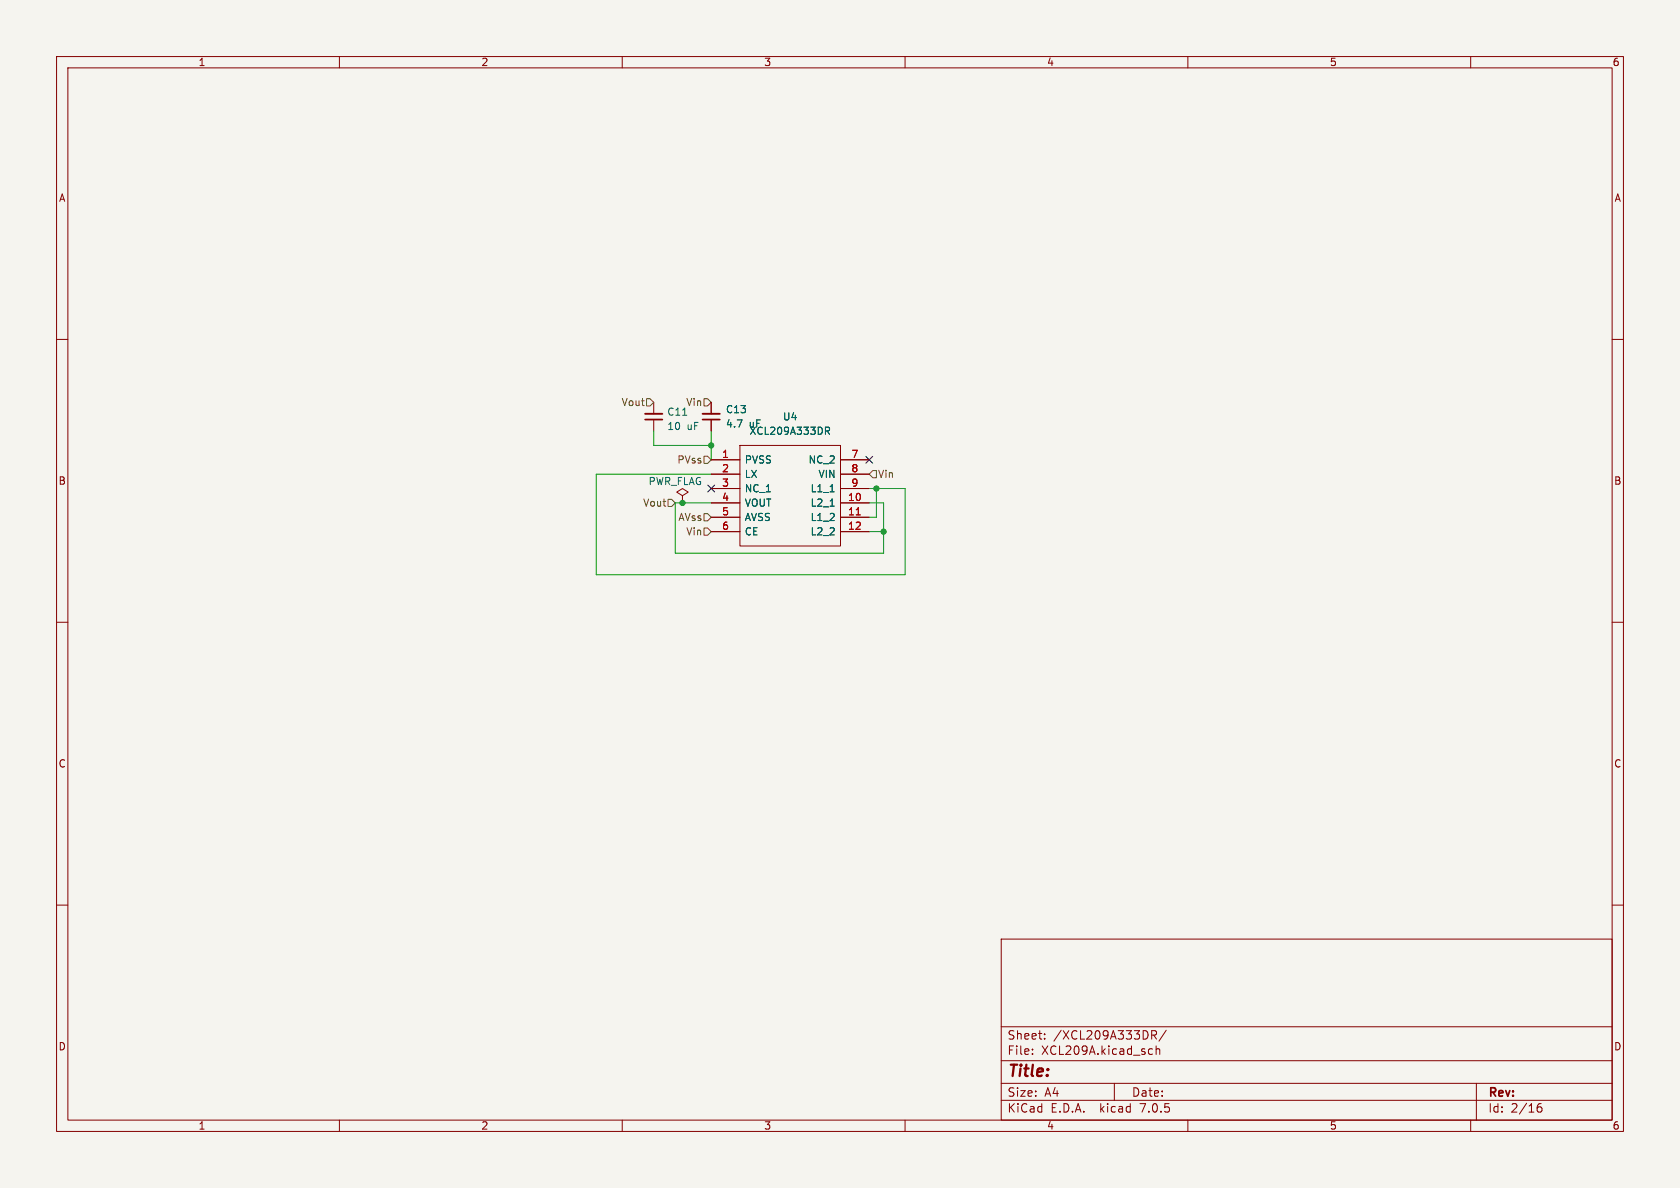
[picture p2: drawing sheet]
<svg xmlns="http://www.w3.org/2000/svg" width="297mm" height="210mm" viewBox="0 0 297 210" stroke-linecap="round" stroke-linejoin="round" font-family="sans-serif">
<path d="M0 0h297v210h-297z" fill="#f5f4ef" stroke="#f5f4ef" stroke-width=".18"/>
<g fill="none" stroke="#840000" stroke-width=".18">
<path d="M10 10h277v190h-277zM12 12h273v186h-273zM60 10v2M110 10v2M160 10v2M210 10v2M260 10v2M10 60h2M285 60h2M115.6 71.1v2.1M115.6 74.2v2M125.7 71.1v2.1"/>
<path d="M125.7 74.2v2M130.8 78.7h17.8v17.8h-17.8zM120.6 87.6l1.1-.6-1.1-.6-1 .6 1 .6v1.3M120.6 88.9h.1M125.7 81.3h5.1M125.7 88.9h5.1M125.7 91.4h5.1M125.7 94h5.1M125.7 83.8h5.1M125.7 86.4h5.1M148.6 81.3h5.1M148.6 88.9h5.1"/>
<path d="M148.6 91.4h5.1M148.6 94h5.1M148.6 83.8h5.1M148.6 86.4h5.1M10 110h2M285 110h2M10 160h2M285 160h2M177 166h108v32h-108zM60 198v2M110 198v2M160 198v2"/>
<path d="M177 194.5h108M177 191.5h108M177 187.5h108M177 181.5h108M182.5 186.3v.1M182.5 185.5v.1M184.7 183.6v.1M184.7 182.8v.1M197 191.5v3M203.3 185.4l.4 .1M203.6 183l.7-.1 .2-.2-.1-.4-.2-.1h-.6v1.5M203.7 186.3l-.4 .1"/>
<path d="M204 183l.5 .7M204.4 185.5l.2-.1 .4 .1v.9M204.4 184.9v1.5M206.2 182.1l-1.3 2M210 198v2M260 198v2M261 191.5v6.5M272.5 195.1a.6 .6 0 0 0-.8 .6v.6l.2 .2 .4 .1 .2-.1 .1-.5-.1-.3h-.5l-.3 .3"/>
</g>
<path d="M114 73.2h3.1M124.2 73.2h3.1" fill="none" stroke="#840000" stroke-width=".33"/>
<path d="M114 74.2h3.1M124.2 74.2h3.1" fill="none" stroke="#840000" stroke-width=".3"/>
<path d="M151.4 91h.7" fill="none" stroke="#a90000" stroke-width=".18"/>
<path d="M145.9 75.5h.5l.3 .3-.2 .3-.6 .1M146.2 76.2l.5 .6" fill="none" stroke="#006464" stroke-width=".18"/>
<path d="M114.3 70.5h.6l.7 .6-.7 .7h-.6zM124.5 70.5h.6l.6 .6-.6 .7h-.6zM118.1 88.3h.6l.7 .6-.7 .6h-.6zM124.5 90.8h.6l.6 .6-.6 .7h-.6zM124.5 93.3h.6l.6 .7-.6 .6h-.6zM124.5 80.6h.6l.6 .7-.6 .6h-.6zM154.3 83.2h.6v1.3h-.6l-.6-.7z" fill="none" stroke="#725600" stroke-width=".18"/>
<path d="M115.6 76.2v2.5h10.1M125.7 76.2v5.1M125.7 88.9h-6.3v8.9h36.8v-8.9h-2.5M125.7 83.8h-20.3v17.8h54.6v-15.2h-6.3M153.7 94h2.5M154.9 86.4v5h-1.2" fill="none" stroke="#009600" stroke-width=".18"/>
<path d="M125.1 85.8l1.2 1.2M126.3 85.8l-1.2 1.2M153.1 80.7l1.2 1.2M154.3 80.7l-1.2 1.2" fill="none" stroke="#000084" stroke-width=".18"/>
<g fill="#009600" stroke="#009600" stroke-width=".18">
<circle cx="125.7" cy="78.7" r=".46"/>
<circle cx="120.6" cy="88.9" r=".46"/>
<circle cx="154.9" cy="86.4" r=".46"/>
<circle cx="156.2" cy="94" r=".46"/>
</g>
<text font-size="2.8" fill="#840000" x="178" y="190.8">Title:</text>
<g font-size="2.1" fill="#840000">
<text x="178" y="183.9">Sheet:</text>
<text x="186.2" y="183.9">/XCL209A333DR/</text>
<text x="178" y="186.6">File:</text>
<text x="184" y="186.6">XCL209A.kicad_sch</text>
<text x="178" y="196.8">KiCad</text>
<text x="178" y="194">Size:</text>
<text x="184.6" y="194">A4</text>
<text x="185.7" y="196.8">E.D.A.</text>
<text x="194.4" y="196.8">kicad</text>
<text x="200" y="194">Date:</text>
<text x="201.5" y="196.8">7.0.5</text>
<text x="263" y="194.2">Rev:</text>
<text x="263" y="196.8">Id:</text>
<text x="267" y="196.8">2/16</text>
</g>
<g font-size="1.8" fill="#840000">
<text x="35" y="11.8">1</text>
<text x="85" y="11.8">2</text>
<text x="135" y="11.8">3</text>
<text x="185" y="11.8">4</text>
<text x="235" y="11.8">5</text>
<text x="285" y="11.8">6</text>
<text x="10.4" y="35.8">A</text>
<text x="285.4" y="35.8">A</text>
<text x="10.3" y="85.8">B</text>
<text x="285.3" y="85.8">B</text>
<text x="10.3" y="135.8">C</text>
<text x="285.3" y="135.8">C</text>
<text x="10.3" y="185.8">D</text>
<text x="285.3" y="185.8">D</text>
<text x="35" y="199.8">1</text>
<text x="85" y="199.8">2</text>
<text x="135" y="199.8">3</text>
<text x="185" y="199.8">4</text>
<text x="235" y="199.8">5</text>
<text x="285" y="199.8">6</text>
</g>
<g font-size="1.8" fill="#725600">
<text x="109.9" y="71.9">Vout</text>
<text x="121.3" y="71.9">Vin</text>
<text x="119.7" y="82.1">PVss</text>
<text x="113.7" y="89.7">Vout</text>
<text x="155.1" y="84.6">Vin</text>
<text x="119.9" y="92.3">AVss</text>
<text x="121.3" y="94.8">Vin</text>
</g>
<g font-size="1.8" fill="#006464">
<text x="117.9" y="73.6">C11</text>
<text x="117.9" y="76.2">10</text>
<text x="121.4" y="76.2">uF</text>
<text x="128.3" y="73.2">C13</text>
<text x="128.3" y="75.7">4.7</text>
<text x="132.4" y="75.7">uF</text>
<text x="132.4" y="77">XCL209A333DR</text>
<text x="138.4" y="74.5">U4</text>
<text x="131.6" y="82.1">PVSS</text>
<text x="142.9" y="82.1">NC_2</text>
<text x="114.6" y="85.9">PWR_FLAG</text>
<text x="131.6" y="84.6">LX</text>
<text x="131.6" y="87.2">NC_1</text>
<text x="131.6" y="89.7">VOUT</text>
<text x="143.3" y="89.7">L2_1</text>
<text x="143.3" y="87.2">L1_1</text>
<text x="144.7" y="84.6">VIN</text>
<text x="131.6" y="92.3">AVSS</text>
<text x="131.6" y="94.8">CE</text>
<text x="143.3" y="92.3">L1_2</text>
<text x="143.3" y="94.8">L2_2</text>
</g>
<g font-size="1.8" fill="#a90000">
<text x="127.6" y="81">1</text>
<text x="127.6" y="83.6">2</text>
<text x="150.5" y="81">7</text>
<text x="150.5" y="83.6">8</text>
<text x="127.6" y="86.1">3</text>
<text x="127.6" y="88.6">4</text>
<text x="149.9" y="88.6">10</text>
<text x="150.5" y="86.1">9</text>
<text x="127.6" y="91.2">5</text>
<text x="127.6" y="93.7">6</text>
<text x="149.9" y="91.2">11</text>
<text x="149.9" y="93.7">12</text>
</g>
</svg>
